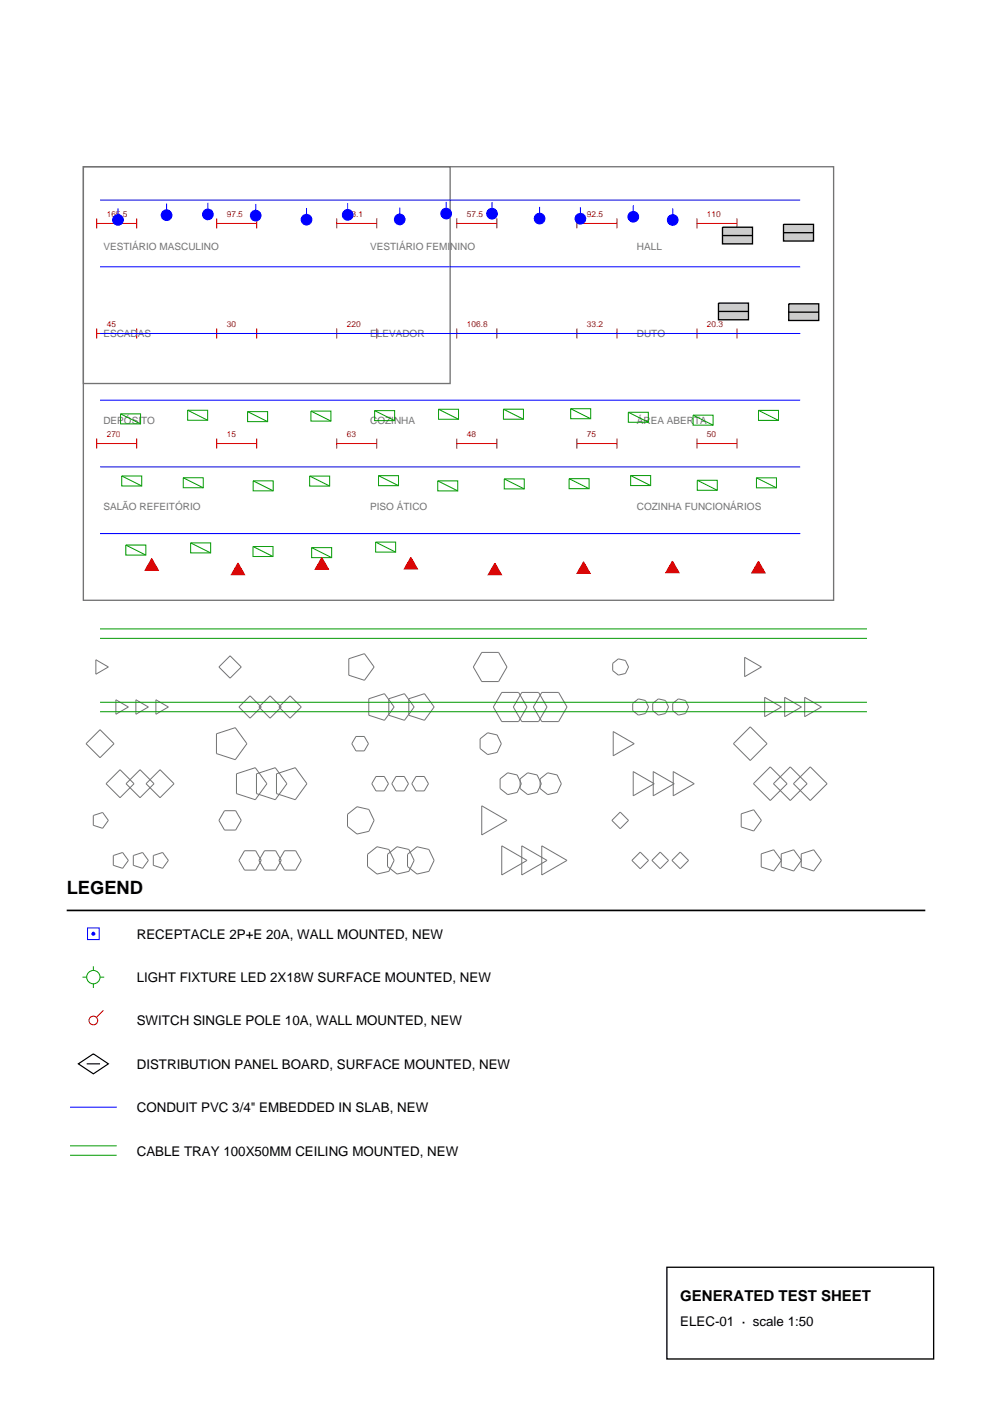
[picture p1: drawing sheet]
<svg xmlns="http://www.w3.org/2000/svg" width="210mm" height="297mm" viewBox="0 0 210 297" stroke-linecap="round" stroke-linejoin="round" font-family="sans-serif">
<!-- layer: A-DIM -->
<g fill="none" stroke="#d90000" stroke-width=".21">
<path d="M20.5 47.3h8.4M20.5 46.2v2.1M28.9 46.2v2.1M45.9 47.3h8.4M45.9 46.2v2.1M54.3 46.2v2.1M71.3 47.3h8.4M71.3 46.2v2.1M79.7 46.2v2.1M96.7 47.3h8.4M96.7 46.2v2.1M105.1 46.2v2.1"/>
<path d="M122.1 47.3h8.4M122.1 46.2v2.1M130.5 46.2v2.1M147.5 47.3h8.4M147.5 46.2v2.1M155.9 46.2v2.1M20.5 69.5v2.1M20.5 70.6h8.4M28.9 69.5v2.1M45.9 69.5v2.1M45.9 70.6h8.4M54.3 69.5v2.1"/>
<path d="M71.3 69.5v2.1M71.3 70.6h8.4M79.7 69.5v2.1M96.7 69.5v2.1M96.7 70.6h8.4M105.1 69.5v2.1M122.1 69.5v2.1M122.1 70.6h8.4M130.5 69.5v2.1M147.5 69.5v2.1M147.5 70.6h8.4M155.9 69.5v2.1"/>
<path d="M20.5 92.8v2.1M20.5 93.8h8.4M28.9 92.8v2.1M45.9 92.8v2.1M45.9 93.8h8.4M54.3 92.8v2.1M71.3 92.8v2.1M71.3 93.8h8.4M79.7 92.8v2.1M96.7 92.8v2.1M96.7 93.8h8.4M105.1 92.8v2.1"/>
<path d="M122.1 92.8v2.1M122.1 93.8h8.4M130.5 92.8v2.1M147.5 92.8v2.1M147.5 93.8h8.4M155.9 92.8v2.1"/>
</g>
<!-- layer: A-ROOM -->
<g fill="none" stroke="#737373" stroke-width=".21">
<path d="M20.3 139.6l2.6 1.5-2.6 1.5zM48.7 138.7l2.3 2.4-2.3 2.4-2.4-2.4zM73.8 139.4l3.3-1.1 2.1 2.8-2.1 2.8-3.3-1zM101.9 138h3.6l1.8 3.1-1.8 3.1h-3.6l-1.7-3.1zM157.6 139.1l3.5 2-3.5 2.1zM18.2 157.3l3-2.9 2.9 2.9-2.9 3zM24.5 148.1l2.7 1.5-2.7 1.5zM28.8 148.1l2.6 1.5-2.6 1.5zM33 148.1l2.6 1.5-2.6 1.5zM45.8 155.2l4-1.2 2.4 3.3-2.4 3.4-4-1.3zM52.9 147.2l2.4 2.4-2.4 2.3-2.3-2.3zM57.1 147.2l2.4 2.4-2.4 2.3-2.3-2.3z"/>
<path d="M61.4 147.2l2.3 2.4-2.3 2.3-2.4-2.3zM75.3 155.8h1.8l.9 1.5-.9 1.6h-1.8l-.9-1.6zM78 147.8l3.3-1 2.1 2.8-2.1 2.8-3.3-1.1zM82.3 147.8l3.3-1 2 2.8-2 2.8-3.3-1.1zM86.5 147.8l3.3-1 2.1 2.8-2.1 2.8-3.3-1.1zM101.6 156.3l1.6-1.3 2 .5 .9 1.8-.9 1.9-2 .4-1.6-1.2zM106.2 146.5h3.5l1.8 3.1-1.8 3.1h-3.5l-1.8-3.1zM110.4 146.5h3.6l1.7 3.1-1.7 3.1h-3.6l-1.8-3.1zM114.6 146.5h3.6l1.8 3.1-1.8 3.1h-3.6l-1.7-3.1zM129.6 140.3l1.2-.9 1.5 .3 .7 1.4-.7 1.4-1.5 .3-1.2-.9zM129.8 154.8l4.4 2.5-4.4 2.6zM133.9 148.8l1.2-.9 1.5 .3 .6 1.4-.6 1.4-1.5 .3-1.2-1z"/>
<path d="M138.1 148.8l1.2-.9 1.5 .3 .7 1.4-.7 1.4-1.5 .3-1.2-1zM142.3 148.8l1.2-.9 1.5 .3 .7 1.4-.7 1.4-1.5 .3-1.2-1zM158.7 153.8l3.6 3.5-3.6 3.6-3.5-3.6zM161.8 147.5l3.5 2.1-3.5 2zM166 147.5l3.6 2.1-3.6 2zM170.3 147.5l3.5 2.1-3.5 2zM19.7 172.5l2-.6 1.2 1.7-1.2 1.6-2-.6zM22.4 165.8l3-3 3 3-3 3zM26.7 165.8l2.9-3 3 3-3 3zM30.9 165.8l3-3 2.9 3-2.9 3zM47.5 171.5h2.4l1.1 2.1-1.1 2h-2.4l-1.2-2zM50 163.7l4-1.3 2.5 3.4-2.5 3.4-4-1.3z"/>
<path d="M51.7 180h2.4l1.2 2-1.2 2.1h-2.4l-1.1-2.1zM54.3 163.7l4-1.3 2.4 3.4-2.4 3.4-4-1.3zM56 180h2.3l1.2 2-1.2 2.1h-2.3l-1.2-2.1zM58.5 163.7l4-1.3 2.4 3.4-2.4 3.4-4-1.3zM60.2 180h2.4l1.1 2-1.1 2.1h-2.4l-1.2-2.1zM73.5 172.3l2-1.6 2.5 .5 1.2 2.4-1.2 2.3-2.5 .6-2-1.6zM79.6 164.3h1.7l.9 1.5-.9 1.5h-1.7l-.9-1.5zM83.8 164.3h1.7l.9 1.5-.9 1.5h-1.7l-.9-1.5zM88 164.3h1.8l.9 1.5-.9 1.5h-1.8l-.9-1.5zM101.9 170.5l5.4 3.1-5.4 3.1zM105.8 164.8l1.6-1.3 2 .5 .9 1.8-.9 1.9-2 .4-1.6-1.3zM106.2 178.9l5.3 3.1-5.3 3.1z"/>
<path d="M110.1 164.8l1.6-1.3 2 .5 .8 1.8-.8 1.9-2 .4-1.6-1.3zM110.4 178.9l5.3 3.1-5.3 3.1zM114.3 164.8l1.6-1.3 2 .5 .9 1.8-.9 1.9-2 .4-1.6-1.3zM114.6 178.9l5.4 3.1-5.4 3.1zM129.5 173.6l1.7-1.8 1.8 1.8-1.8 1.7zM134 163.2l4.4 2.6-4.4 2.6zM138.2 163.2l4.5 2.6-4.5 2.6zM142.5 163.2l4.4 2.6-4.4 2.6zM156.8 172.2l2.7-.9 1.6 2.3-1.6 2.2-2.7-.8zM159.4 165.8l3.6-3.6 3.5 3.6-3.5 3.6zM167.2 162.2l3.6 3.6-3.6 3.6-3.5-3.6zM167.9 165.8l3.5-3.6 3.6 3.6-3.6 3.6z"/>
<path d="M24 181l1.9-.6 1.3 1.6-1.3 1.7-1.9-.6zM28.2 181l2-.6 1.2 1.6-1.2 1.7-2-.6zM32.4 181l2-.6 1.2 1.6-1.2 1.7-2-.6zM77.8 180.7l2-1.6 2.5 .6 1.1 2.3-1.1 2.4-2.5 .5-2-1.6zM82 180.7l2-1.6 2.5 .6 1.1 2.3-1.1 2.4-2.5 .5-2-1.6zM86.2 180.7l2-1.6 2.5 .6 1.2 2.3-1.2 2.4-2.5 .5-2-1.6zM135.5 180.3l1.7 1.7-1.7 1.8-1.8-1.8zM139.7 180.3l1.8 1.7-1.8 1.8-1.8-1.8zM143.9 180.3l1.8 1.7-1.8 1.8-1.7-1.8zM161.1 180.6l2.6-.8 1.6 2.2-1.6 2.3-2.6-.9zM165.3 180.6l2.6-.8 1.7 2.2-1.7 2.3-2.6-.9zM169.5 180.6l2.7-.8 1.6 2.2-1.6 2.3-2.7-.9z"/>
</g>
<!-- layer: A-WALL -->
<path d="M17.6 35.3h158.8v91.7h-158.8zM17.6 35.3h77.6v45.8h-77.6z" fill="none" stroke="#737373" stroke-width=".28"/>
<!-- layer: E-CONDUIT -->
<path d="M21.2 42.3h148.1M21.2 56.4h148.1M21.2 70.6h148.1M21.2 84.7h148.1M21.2 98.8h148.1M21.2 112.9h148.1" fill="none" stroke="#00f" stroke-width=".21"/>
<!-- layer: E-TRAY -->
<path d="M21.2 133.1h162.2M21.2 135.1h162.2M21.2 148.6h162.2M21.2 150.6h162.2" fill="none" stroke="#090" stroke-width=".21"/>
<!-- layer: E-OUTLET -->
<g fill="#00f" stroke="#00f" stroke-width=".21">
<circle cx="25" cy="46.5" r="1.13"/>
<circle cx="35.3" cy="45.5" r="1.13"/>
<circle cx="44" cy="45.4" r="1.13"/>
<circle cx="54.1" cy="45.6" r="1.13"/>
<circle cx="64.9" cy="46.5" r="1.13"/>
<circle cx="73.6" cy="45.5" r="1.13"/>
<circle cx="84.6" cy="46.4" r="1.13"/>
<circle cx="94.4" cy="45.2" r="1.13"/>
<circle cx="104.1" cy="45.2" r="1.13"/>
<circle cx="114.2" cy="46.2" r="1.13"/>
<circle cx="122.8" cy="46.3" r="1.13"/>
<circle cx="134" cy="45.9" r="1.13"/>
<circle cx="142.3" cy="46.5" r="1.13"/>
</g>
<g fill="none" stroke="#00f" stroke-width=".21">
<path d="M25 44.1v1.3M35.3 43.1v1.3M44 42.9v1.3M54.1 43.1v1.4M64.9 44v1.3M73.6 43v1.3M84.6 44v1.3M94.4 42.7v1.4M104.1 42.7v1.4M114.2 43.8v1.3M122.8 43.8v1.3M134 43.4v1.3"/>
<path d="M142.3 44.1v1.3"/>
</g>
<!-- layer: E-FIXTURE -->
<g fill="none" stroke="#090" stroke-width=".21">
<path d="M25.5 87.6h4.2v2.1h-4.2zM25.5 87.6l4.2 2.1M39.7 86.8h4.2v2.1h-4.2zM39.7 86.8l4.2 2.1M52.4 87.1h4.2v2.1h-4.2zM52.4 87.1l4.2 2.1M65.8 87h4.2v2.1h-4.2zM65.8 87l4.2 2.1M79.3 86.9h4.2v2.1h-4.2zM79.3 86.9l4.2 2.1M92.8 86.6h4.2v2.1h-4.2zM92.8 86.6l4.2 2.1"/>
<path d="M106.5 86.6h4.3v2.1h-4.3zM106.5 86.6l4.3 2.1M120.8 86.5h4.2v2.1h-4.2zM120.8 86.5l4.2 2.1M132.9 87.2h4.3v2.1h-4.3zM132.9 87.2l4.3 2.1M146.7 87.8h4.2v2.2h-4.2zM146.7 87.8l4.2 2.2M160.5 86.8h4.2v2.1h-4.2zM160.5 86.8l4.2 2.1M25.8 100.7h4.2v2.1h-4.2zM25.8 100.7l4.2 2.1"/>
<path d="M26.6 115.3h4.3v2.1h-4.3zM26.6 115.3l4.3 2.1M38.8 101.1h4.2v2.1h-4.2zM38.8 101.1l4.2 2.1M40.3 114.9h4.3v2.1h-4.3zM40.3 114.9l4.3 2.1M53.5 115.6h4.3v2.1h-4.3zM53.5 115.6l4.3 2.1M53.6 101.7h4.2v2.1h-4.2zM53.6 101.7l4.2 2.1M65.5 100.7h4.3v2.1h-4.3zM65.5 100.7l4.3 2.1"/>
<path d="M65.9 115.9h4.3v2.1h-4.3zM65.9 115.9l4.3 2.1M79.5 114.7h4.2v2.1h-4.2zM79.5 114.7l4.2 2.1M80.1 100.6h4.2v2.2h-4.2zM80.1 100.6l4.2 2.2M92.6 101.7h4.3v2.2h-4.3zM92.6 101.7l4.3 2.2M106.7 101.3h4.2v2.1h-4.2zM106.7 101.3l4.2 2.1M120.4 101.3h4.3v2.1h-4.3zM120.4 101.3l4.3 2.1"/>
<path d="M133.4 100.6h4.3v2.1h-4.3zM133.4 100.6l4.3 2.1M147.5 101.6h4.3v2.1h-4.3zM147.5 101.6l4.3 2.1M160.1 101.1h4.2v2.1h-4.2zM160.1 101.1l4.2 2.1"/>
</g>
<!-- layer: E-SWITCH -->
<g fill="#d90000" stroke="#d90000" stroke-width=".21">
<path d="M32.1 118.2l1.4 2.4h-2.8z"/>
<path d="M50.4 119.1l1.4 2.5h-2.9z"/>
<path d="M68.1 118l1.4 2.4h-2.8z"/>
<path d="M86.9 117.9l1.4 2.5h-2.8z"/>
<path d="M104.7 119.1l1.4 2.5h-2.8z"/>
<path d="M123.5 118.9l1.4 2.4h-2.8z"/>
<path d="M142.3 118.7l1.4 2.5h-2.8z"/>
<path d="M160.5 118.7l1.4 2.5h-2.8z"/>
</g>
<!-- layer: E-PANEL -->
<path d="M152.9 48.1h6.3v3.5h-6.3z" fill="#ccc" stroke="#000" stroke-width=".28"/>
<path d="M152.9 49.8h6.3" fill="none" stroke="#000" stroke-width=".28"/>
<path d="M165.8 47.5h6.3v3.5h-6.3z" fill="#ccc" stroke="#000" stroke-width=".28"/>
<path d="M165.8 49.2h6.3" fill="none" stroke="#000" stroke-width=".28"/>
<path d="M152 64.1h6.4v3.6h-6.4z" fill="#ccc" stroke="#000" stroke-width=".28"/>
<path d="M152 65.9h6.4" fill="none" stroke="#000" stroke-width=".28"/>
<path d="M166.9 64.3h6.3v3.5h-6.3z" fill="#ccc" stroke="#000" stroke-width=".28"/>
<path d="M166.9 66h6.3" fill="none" stroke="#000" stroke-width=".28"/>
<!-- layer: LEGEND -->
<path d="M14.1 192.6h181.7" fill="none" stroke="#000" stroke-width=".35"/>
<path d="M18.5 196.3h2.5v2.5h-2.5zM14.8 234.2h9.9" fill="none" stroke="#00f" stroke-width=".21"/>
<circle cx="19.8" cy="197.6" r=".32" fill="#00f" stroke="#00f" stroke-width=".21"/>
<g fill="none" stroke="#090" stroke-width=".21">
<path d="M17.5 206.7h.8M19.8 204.4v.9M19.8 208.1v.9M21.2 206.7h.8M14.8 242.4h9.9M14.8 244.4h9.9"/>
<circle cx="19.8" cy="206.7" r="1.41"/>
</g>
<g fill="none" stroke="#d90000" stroke-width=".21">
<path d="M21.9 213.8l-1.5 1.5"/>
<circle cx="19.8" cy="215.9" r=".92"/>
</g>
<path d="M16.6 225.1l3.2-2.1 3.1 2.1-3.1 2.1zM18.3 225.1h2.9" fill="none" stroke="#000" stroke-width=".25"/>
<path d="M141.1 268.1h56.5v19.4h-56.5z" fill="none" stroke="#000" stroke-width=".28"/>
<text font-size="3.9" x="14.1" y="189.1">LEGEND</text>
<text font-size="3.2" x="143.9" y="275.2">GENERATED TEST SHEET</text>
<g font-size="2.8">
<text x="28.9" y="198.6">RECEPTACLE 2P+E 20A, WALL MOUNTED, NEW</text>
<text x="28.9" y="207.8">LIGHT FIXTURE LED 2X18W SURFACE MOUNTED, NEW</text>
<text x="28.9" y="217">SWITCH SINGLE POLE 10A, WALL MOUNTED, NEW</text>
<text x="28.9" y="226.1">DISTRIBUTION PANEL BOARD, SURFACE MOUNTED, NEW</text>
<text x="28.9" y="235.3">CONDUIT PVC 3/4&quot; EMBEDDED IN SLAB, NEW</text>
<text x="28.9" y="244.5">CABLE TRAY 100X50MM CEILING MOUNTED, NEW</text>
<text x="143.9" y="280.5">ELEC-01 · scale 1:50</text>
</g>
<g font-size="2.1" fill="#737373">
<text x="21.9" y="52.9">VESTIÁRIO MASCULINO</text>
<text x="78.3" y="52.9">VESTIÁRIO FEMININO</text>
<text x="134.8" y="52.9">HALL</text>
<text x="21.9" y="71.3">ESCADAS</text>
<text x="78.3" y="71.3">ELEVADOR</text>
<text x="134.8" y="71.3">DUTO</text>
<text x="21.9" y="89.6">DEPÓSITO</text>
<text x="78.3" y="89.6">COZINHA</text>
<text x="134.8" y="89.6">ÁREA ABERTA</text>
<text x="21.9" y="107.9">SALÃO REFEITÓRIO</text>
<text x="78.3" y="107.9">PISO ÁTICO</text>
<text x="134.8" y="107.9">COZINHA FUNCIONÁRIOS</text>
</g>
<g font-size="1.8" fill="#d90000">
<text x="22.6" y="45.9">165.5</text>
<text x="48" y="45.9">97.5</text>
<text x="73.4" y="45.9">73.1</text>
<text x="98.8" y="45.9">57.5</text>
<text x="124.2" y="45.9">92.5</text>
<text x="149.6" y="45.9">110</text>
<text x="22.6" y="69.1">45</text>
<text x="48" y="69.1">30</text>
<text x="73.4" y="69.1">220</text>
<text x="98.8" y="69.1">106.8</text>
<text x="124.2" y="69.1">33.2</text>
<text x="149.6" y="69.1">20.3</text>
<text x="22.6" y="92.4">270</text>
<text x="48" y="92.4">15</text>
<text x="73.4" y="92.4">63</text>
<text x="98.8" y="92.4">48</text>
<text x="124.2" y="92.4">75</text>
<text x="149.6" y="92.4">50</text>
</g>
</svg>
